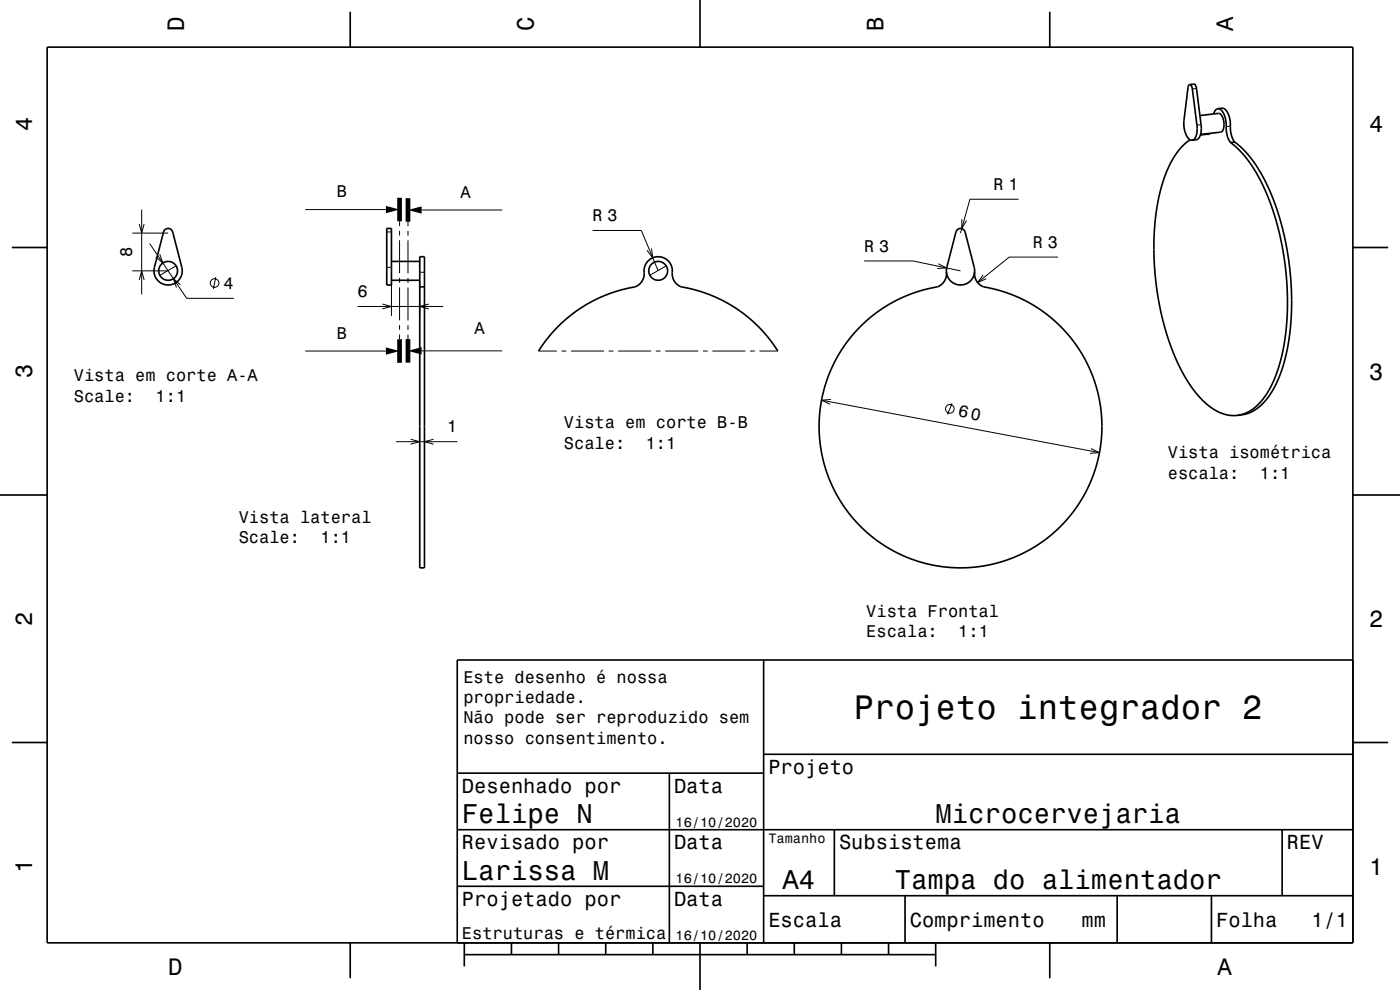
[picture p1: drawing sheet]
<svg xmlns="http://www.w3.org/2000/svg" width="297mm" height="210mm" viewBox="0 0 297 210" stroke-linecap="round" stroke-linejoin="round" font-family="sans-serif">
<g fill="none" stroke="#000" stroke-width=".21">
<path d="M253.8 18.8l-.9 .1M254.8 26.4l-.9 .2M261 26.8l-.9 .1M28.1 57.5h7.6M28.1 49.5h7.6M29.5 59.4l.6-1.9 .5 1.9M29.5 47.5l.6 2 .5-2M30.1 44.5v18M31.7 51.7l7.9 11.6h10M33.9 53.9l.6 1.9-1.5-1.3M37.4 56.4l-3.5 2M45.8 58.8l-.5 2.5"/>
<path d="M64.8 44.5h17.1M82 56.7h1M82 49.2h1M83 59.5v7.5M84.8 47v1M84.8 49v1M84.8 51v7M84.8 59v1M86.6 47v1M86.6 49v1M86.6 51v7M86.6 59v1"/>
<path d="M89 59.5v7.5M89 57.8h1M89.4 44.5h17.1M125.7 48.9h10.4l3.5 8.6M138.2 52.7l.3 2-1.2-1.6M141.3 56.4l-3.4 2M183.3 55.4h10.4l10.1 2.1M199 55.9l1.8 .9-2 .2M204.1 46.5l-.1 2 1-1.7M208.6 58.3l-1.2 1.6 1.8-.8M216.1 42.3h-10.3l-2 7.2M224.4 54.5h-10.3l-6.7 5.4"/>
<path d="M38.3 60.4l-1.5-1.3 .6 1.9M64.8 74.5h17.1M75.9 65h18.1M81.1 64.5l1.9 .5-1.9 .5M84.8 61v7M84.8 69v1M84.8 71v1M86.6 61v7M86.6 69v1M86.6 71v.9M89.4 74.4h17.1M91 64.5l-2 .5 2 .5"/>
<path d="M114.2 74.5h3.9M119.1 74.5h1M121.1 74.5h7M129.1 74.5h1M131.1 74.5h7M139.1 74.5h1M141.1 74.5h7M149.1 74.5h1M151.1 74.5h7M159.1 74.5h1M161.1 74.5h3.9M84 93.7h13"/>
<path d="M87.1 93.2l1.9 .5-1.9 .5M92 93.2l-2 .5 2 .5M174.3 84.9l58.9 11.1M176.3 84.7l-2 .2 1.8 .9M202 85.5l-1 2.4M231.4 95.2l1.8 .8-2 .2"/>
<circle cx="45.5" cy="60" r=".91"/>
<circle cx="201.5" cy="86.7" r=".91"/>
</g>
<g fill="none" stroke="#000" stroke-width=".35">
<path d="M10 10h277v190h-277zM74.3 2.5v7.5M148.5 0v10M222.7 2.5v7.5M252.4 17.9l-.4 .5-.8 7.1a4.4 4.4 0 0 0 1.4 4.2h.3M252.4 17.9l.2 .2 .3 .5 1 8a3.1 3.1 0 0 1-.9 3.1h-.1M252.4 17.9h1l.4 .6 1 7.9a3.1 3.1 0 0 1-.9 3.2l-1 .1M252.5 29.6l-2.1 1.9-1.9 2.7-1.5 3.6-1.2 4.1-.7 5.1-.3 4.7 .2 5.4 .6 5.7 1.1 5.3 1.6 5 1.8 4.5 2.2 3.8 2.5 3.2 2.4 2.1 1.3 .7 1.4 .5 1.3 .2h1.3M254.6 24.5l3.9-.4a1.93 1.93 0 0 1 1.2 2l-.1 .7a1.26 1.26 0 0 1-.6 1.2l-4.3 .5M255.4 28.5l-.8 .2M256.6 28.4l-1.2 .1M256.7 28.3l-.3 .2h-1"/>
<path d="M258.4 23.1a2.55 2.55 0 0 1 1.7 2.5 8.4 8.4 0 0 0 .8 4.4l.2 .2M258.4 23.1l-.6 .3-.3 .8M258.4 23.1l.8-.1a2.2 2.2 0 0 1 1.6 2l.1 .5a8.4 8.4 0 0 0 .9 4.4l.1 .2M261.1 30.2l2.3 2.1 2.3 3.1 2.1 3.7 1.8 4.3 1.5 4.7 1 4.8 .7 4.7 .3 5.2-.1 5.3-.5 4.5-1 4.4-1.1 3.4-1.6 3-1.9 2.4-2.2 1.6-2.2 .7M261.9 30.1l2.4 2.2 2.4 3.1 2.1 3.9 1.8 4.3 1.5 4.8 1 5 .7 5.2 .2 5.1-.2 5.2-.7 4.9-1 4-1.4 3.6-1.7 2.9-1.9 2.1-1.2 .8-1.1 .5-2.3 .4M261.9 30.1l-.8 .1M2.5 52.5h7.5M35 48.7a1 1 0 0 1 1.6 .5l2 7.5a3 3 0 0 1-2.9 3.8 3 3 0 0 1-2.9-3.8l1.9-7.5zM82 48.5h1v12h-1zM83 59.5h6M83 55.5h6M89 54.5h1v66h-1z"/>
<path d="M200.8 57.8a3.1 3.1 0 0 1-3.2 3.3l-2.4 .6-2.6 .9-2.7 1.3-2.2 1.2-2.4 1.7-2.1 1.8-1.8 1.8-1.7 2.1-1.5 2.3-1.3 2.2-1.2 2.7-.8 2.4-.6 2.7-.4 2.7-.1 2.8 .1 2.9 .4 3 .6 2.4 .9 2.7 1.1 2.5 1.3 2.4 1.7 2.4 1.8 2.2 1.9 1.9 2.1 1.7 2.5 1.7 2.2 1.2 2.5 1.1 2.6 .9 2.7 .6 2.7 .4 2.5 .2 2.5-.1 3-.4 2.7-.6 2.9-.9 2.2-1 2.7-1.4 2.1-1.4 2.3-1.9 1.8-1.8 1.9-2.2 1.5-2.1 1.4-2.3 1.2-2.8 .9-2.6 .7-2.6 .4-2.8 .2-2.4-.1-3-.3-2.5-.6-2.9-.9-2.9-1-2.3-1.4-2.6-1.6-2.3-1.8-2.3-2-2-1.9-1.6-2.2-1.6-2-1.1-2.7-1.3-2.3-.9-2.9-.8a3.2 3.2 0 0 1-3.3-2.6l-.1-.7M203 48.8a1 1 0 0 1 1-.3 1 1 0 0 1 .7 .7l2 7.5a3 3 0 0 1-2.9 3.8 3 3 0 0 1-2.9-3.8zM287 52.5h7.5M89 60.9h1M114.2 74.5l1.7-2.4 1.9-2.2 2.2-2.1 2.5-2 2.4-1.5 2.7-1.3 2.8-1.1 2.9-.8a3.3 3.3 0 0 0 3.2-2.2l.1-.5a3.2 3.2 0 0 1 3-3.9 3.1 3.1 0 0 1 3 3.8 3.1 3.1 0 0 0 3.2 2.8l2.9 .8 3.1 1.1 2.4 1.3 2.6 1.5 2.5 2 2.2 2.1 1.8 2.1 1.7 2.5M0 105h10M287 105h10M162 140v60M287 140h-190v60M2.5 157.5h7.5M287 157.5h7.5M97 176h190"/>
<path d="M97 164h65M142 164v36M162 160h125M177 176v14M272 176v14M97 188h65M162 190h125M192 190v10M237 190v10M257 190v10M74.3 200v7.5M98.5 202.5h100"/>
<path d="M98.5 200v5M108.5 200v2.5M118.5 200v2.5M128.5 200v2.5M138.5 200v2.5M148.5 200v10M158.5 200v2.5M168.5 200v2.5M178.5 200v2.5M188.5 200v2.5M198.5 200v5M222.7 200v7.5"/>
<circle cx="35.7" cy="57.5" r="2"/>
<circle cx="139.6" cy="57.5" r="2"/>
</g>
<path d="M84.8 42v5M86.6 42v5M84.8 72v5M86.6 71.9v5" fill="none" stroke="#000" stroke-width="1" stroke-linecap="butt"/>
<g fill="#000">
<path d="M81.9 43.7l2.9 .8-2.9 .7z" fill-rule="evenodd"/>
<path d="M86.6 44.5l2.8-.7v1.5z" fill-rule="evenodd"/>
<path d="M81.9 73.7l2.9 .8-2.9 .7z" fill-rule="evenodd"/>
<path d="M86.6 74.4l2.8-.8v1.6z" fill-rule="evenodd"/>
</g>
<text font-size="7.2" x="181.1" y="152.6">Projeto integrador 2</text>
<g font-size="5.8">
<text x="98" y="174.6">Felipe N</text>
<text x="198.5" y="174.6">Microcervejaria</text>
<text x="98" y="186.6">Larissa M</text>
<text x="166" y="188.6">A4</text>
<text x="189.8" y="188.6">Tampa do alimentador</text>
</g>
<g font-size="5">
<text x="39" y="6.5" transform="rotate(-90 39 6.5)">D</text>
<text x="113.2" y="6.5" transform="rotate(-90 113.2 6.5)">C</text>
<text x="187.4" y="6.5" transform="rotate(-90 187.4 6.5)">B</text>
<text x="261.6" y="6.5" transform="rotate(-90 261.6 6.5)">A</text>
<text x="6.8" y="27.8" transform="rotate(-90 6.8 27.8)">4</text>
<text x="290.5" y="28.1">4</text>
<text x="6.8" y="80.3" transform="rotate(-90 6.8 80.3)">3</text>
<text x="290.5" y="80.6">3</text>
<text x="6.8" y="132.8" transform="rotate(-90 6.8 132.8)">2</text>
<text x="290.5" y="133.1">2</text>
<text x="6.8" y="185.3" transform="rotate(-90 6.8 185.3)">1</text>
<text x="290.5" y="185.6">1</text>
<text x="35.7" y="206.8">D</text>
<text x="258.3" y="206.8">A</text>
</g>
<g font-size="4.3">
<text x="163" y="164.2">Projeto</text>
<text x="98" y="168.2">Desenhado por</text>
<text x="143" y="168.2">Data</text>
<text x="98" y="180.2">Revisado por</text>
<text x="143" y="180.2">Data</text>
<text x="178" y="180.2">Subsistema</text>
<text x="273" y="180.2">REV</text>
<text x="98" y="192.2">Projetado por</text>
<text x="143" y="192.2">Data</text>
<text x="163" y="196.6">Escala</text>
<text x="193" y="196.6">Comprimento</text>
<text x="229.4" y="196.6">mm</text>
<text x="258" y="196.6">Folha</text>
<text x="278.2" y="196.6">1/1</text>
</g>
<g font-size="3.6">
<text x="71.4" y="41.8">B</text>
<text x="97.7" y="41.9">A</text>
<text x="210.8" y="40.3">R 1</text>
<text x="125.7" y="46.9">R 3</text>
<text x="183.3" y="53.4">R 3</text>
<text x="219.1" y="52.5">R 3</text>
<text x="28.1" y="54.5" transform="rotate(-90 28.1 54.5)">8</text>
<text x="47.4" y="61.3">4</text>
<text x="75.9" y="63">6</text>
<text x="71.4" y="71.8">B</text>
<text x="100.6" y="70.8">A</text>
<text x="15.7" y="80.8">Vista em corte A-A</text>
<text x="15.7" y="85.2">Scale:</text>
<text x="33" y="85.2">1:1</text>
<text x="203.2" y="88.3" transform="rotate(11 203.2 88.3)">60</text>
<text x="94.9" y="91.7">1</text>
<text x="119.6" y="90.8">Vista em corte B-B</text>
<text x="119.6" y="95.2">Scale:</text>
<text x="137" y="95.2">1:1</text>
<text x="247.8" y="97.2">Vista isométrica</text>
<text x="247.8" y="101.5">escala:</text>
<text x="267.3" y="101.5">1:1</text>
<text x="50.6" y="110.8">Vista lateral</text>
<text x="50.6" y="115.2">Scale:</text>
<text x="68" y="115.2">1:1</text>
<text x="183.8" y="130.8">Vista Frontal</text>
<text x="183.8" y="135.2">Escala:</text>
<text x="203.3" y="135.2">1:1</text>
<text x="98.3" y="144.8">Este desenho é nossa</text>
<text x="98.3" y="149.2">propriedade.</text>
<text x="98.3" y="153.5">Não pode ser reproduzido sem</text>
<text x="98.3" y="157.8">nosso consentimento.</text>
<text x="98" y="199.2">Estruturas e térmica</text>
</g>
<g font-size="2.9">
<text x="143.3" y="175.3">16/10/2020</text>
<text x="163" y="178.8">Tamanho</text>
<text x="143.3" y="187.3">16/10/2020</text>
<text x="143.3" y="199.3">16/10/2020</text>
</g>
</svg>
